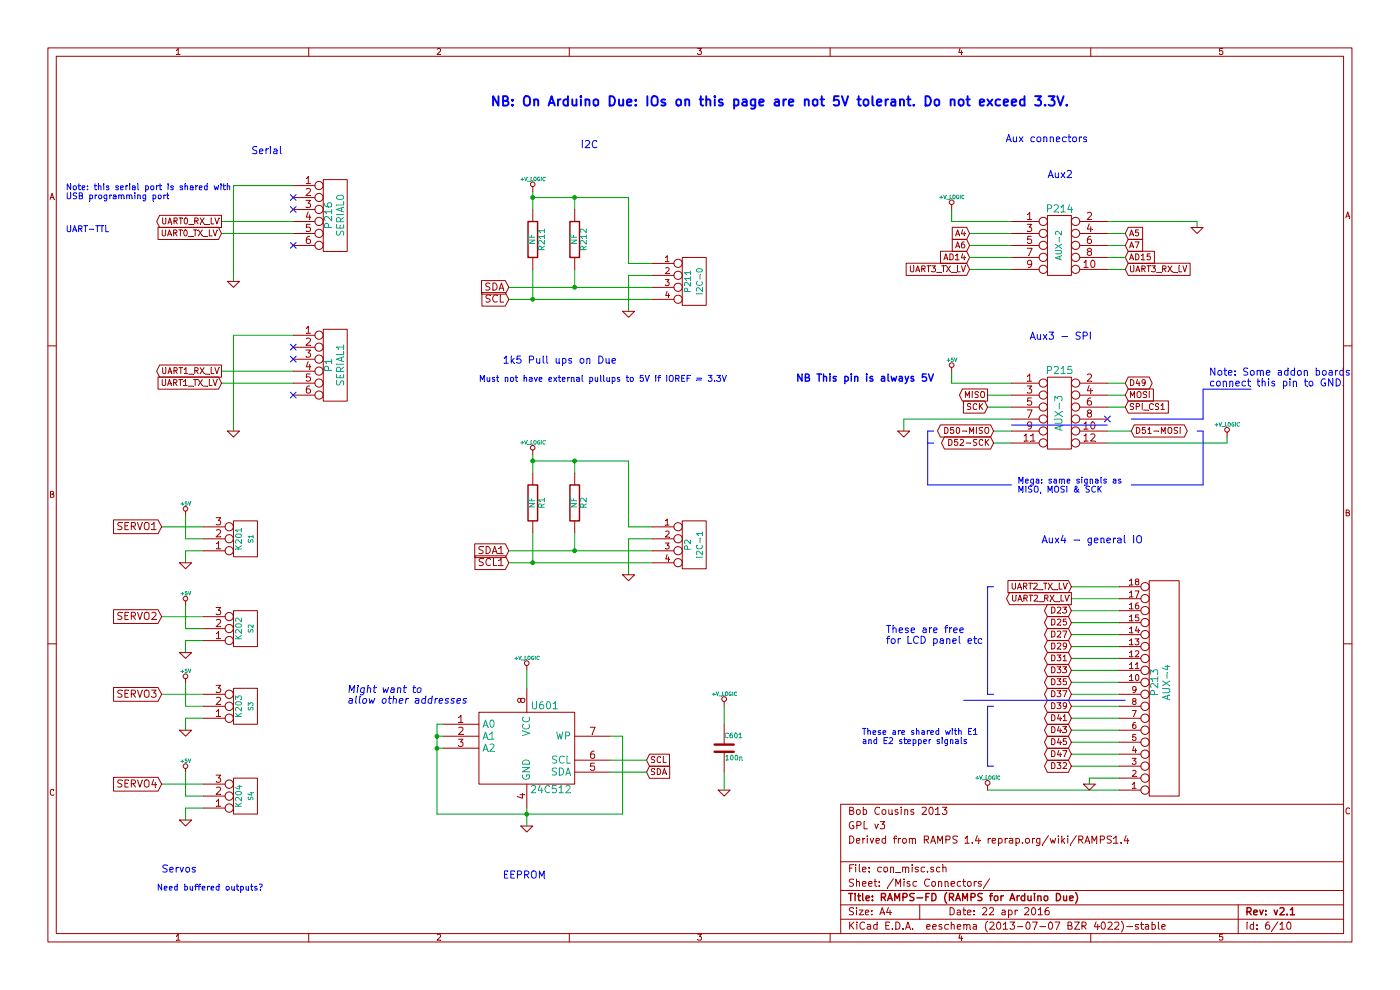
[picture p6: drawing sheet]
EESchema Schematic File Version 2
LIBS:power
LIBS:device
LIBS:transistors
LIBS:conn
LIBS:linear
LIBS:regul
LIBS:74xx
LIBS:cmos4000
LIBS:adc-dac
LIBS:memory
LIBS:xilinx
LIBS:special
LIBS:microcontrollers
LIBS:dsp
LIBS:microchip
LIBS:analog_switches
LIBS:motorola
LIBS:texas
LIBS:intel
LIBS:audio
LIBS:interface
LIBS:digital-audio
LIBS:philips
LIBS:display
LIBS:cypress
LIBS:siliconi
LIBS:opto
LIBS:atmel
LIBS:contrib
LIBS:valves
LIBS:RMC
LIBS:arduino_shieldsNCL
LIBS:opendous
LIBS:RAMPS-FD-cache
EELAYER 27 0
EELAYER END
$Descr A4 11693 8268
encoding utf-8
Sheet 6 10
Title "RAMPS-FD (RAMPS for Arduino Due)"
Date "22 apr 2016"
Rev "v2.1"
Comp ""
Comment1 "Derived from RAMPS 1.4 reprap.org/wiki/RAMPS1.4"
Comment2 "GPL v3"
Comment3 "Bob Cousins 2013"
Comment4 ""
$EndDescr
Text GLabel 9400 2150 2    50   Input ~ 0
AD15
Text GLabel 8100 2150 0    50   Input ~ 0
AD14
Wire Wire Line
	8300 3700 8450 3700
Wire Wire Line
	1950 2350 1950 1550
Wire Wire Line
	8950 6400 9350 6400
Wire Wire Line
	8950 6200 9350 6200
Wire Wire Line
	8950 6000 9350 6000
Wire Wire Line
	8950 5800 9350 5800
Wire Wire Line
	8950 5600 9350 5600
Wire Wire Line
	8950 5400 9350 5400
Wire Wire Line
	8950 5200 9350 5200
Wire Wire Line
	8950 5000 9350 5000
Wire Wire Line
	9100 6550 9100 6500
Wire Wire Line
	9100 6500 9350 6500
Wire Wire Line
	8250 3400 8450 3400
Wire Wire Line
	9400 3300 9250 3300
Wire Wire Line
	8300 3600 8450 3600
Wire Wire Line
	9400 2150 9250 2150
Wire Wire Line
	9400 1950 9250 1950
Wire Wire Line
	8450 2150 8100 2150
Wire Wire Line
	8100 1950 8450 1950
Wire Wire Line
	7550 3600 7550 3500
Wire Wire Line
	8450 3200 7950 3200
Wire Wire Line
	7950 3200 7950 3100
Wire Wire Line
	9250 1850 10000 1850
Wire Wire Line
	2450 1850 1850 1850
Wire Wire Line
	1550 4300 1550 4500
Wire Wire Line
	1550 4500 1700 4500
Connection ~ 4800 2400
Wire Wire Line
	4800 2250 4800 2400
Connection ~ 4450 2500
Wire Wire Line
	4450 2250 4450 2500
Wire Wire Line
	4250 2400 5450 2400
Connection ~ 4800 1650
Wire Wire Line
	4800 1750 4800 1650
Wire Wire Line
	4450 1650 5250 1650
Wire Wire Line
	5250 1650 5250 2200
Wire Wire Line
	5250 2200 5450 2200
Wire Wire Line
	4450 1600 4450 1750
Connection ~ 4450 1650
Wire Wire Line
	5450 2300 5250 2300
Wire Wire Line
	5250 2300 5250 2600
Wire Wire Line
	4250 2500 5450 2500
Wire Wire Line
	1350 4400 1700 4400
Wire Wire Line
	1700 4600 1550 4600
Wire Wire Line
	1550 4600 1550 4700
Wire Wire Line
	1550 5450 1550 5350
Wire Wire Line
	1550 5350 1700 5350
Wire Wire Line
	1350 5150 1700 5150
Wire Wire Line
	1700 5250 1550 5250
Wire Wire Line
	1550 5250 1550 5050
Wire Wire Line
	1550 5700 1550 5900
Wire Wire Line
	1550 5900 1700 5900
Wire Wire Line
	1350 5800 1700 5800
Wire Wire Line
	1700 6000 1550 6000
Wire Wire Line
	1550 6000 1550 6100
Wire Wire Line
	1550 6850 1550 6750
Wire Wire Line
	1550 6750 1700 6750
Wire Wire Line
	1350 6550 1700 6550
Wire Wire Line
	1700 6650 1550 6650
Wire Wire Line
	1550 6650 1550 6450
Wire Wire Line
	1950 1550 2450 1550
Wire Wire Line
	1850 1950 2450 1950
Wire Wire Line
	7950 1750 7950 1850
Wire Wire Line
	7950 1850 8450 1850
Wire Wire Line
	10000 1850 10000 1900
Wire Wire Line
	8100 2050 8450 2050
Wire Wire Line
	8100 2250 8450 2250
Wire Wire Line
	9250 2050 9400 2050
Wire Wire Line
	9250 2250 9400 2250
Wire Wire Line
	9250 3400 9400 3400
Wire Wire Line
	8450 3300 8250 3300
Wire Wire Line
	8950 4900 9350 4900
Wire Wire Line
	9350 5100 8950 5100
Wire Wire Line
	9350 5300 8950 5300
Wire Wire Line
	9350 5500 8950 5500
Wire Wire Line
	9350 5700 8950 5700
Wire Wire Line
	9350 5900 8950 5900
Wire Wire Line
	9350 6100 8950 6100
Wire Wire Line
	9350 6300 8950 6300
Wire Wire Line
	8250 6600 9350 6600
Wire Wire Line
	1850 3200 2450 3200
Wire Wire Line
	2450 2800 1950 2800
Wire Wire Line
	2450 3100 1850 3100
Wire Wire Line
	1950 2800 1950 3600
Wire Wire Line
	4250 4700 5450 4700
Wire Wire Line
	5250 4800 5250 4500
Wire Wire Line
	5250 4500 5450 4500
Connection ~ 4450 3850
Wire Wire Line
	4450 3800 4450 3950
Wire Wire Line
	5450 4400 5250 4400
Wire Wire Line
	5250 4400 5250 3850
Wire Wire Line
	5250 3850 4450 3850
Wire Wire Line
	4800 3950 4800 3850
Connection ~ 4800 3850
Wire Wire Line
	4250 4600 5450 4600
Wire Wire Line
	4450 4450 4450 4700
Connection ~ 4450 4700
Wire Wire Line
	4800 4450 4800 4600
Connection ~ 4800 4600
Text GLabel 8300 3600 0    50   BiDi ~ 0
D50-MISO
Text GLabel 8300 3700 0    50   BiDi ~ 0
D52-SCK
$Comp
L CONN_4 P2
U 1 1
P 5800 4550
F 0 "P2" V 5750 4550 50  0000 C CNN
F 1 "I2C-1" V 5850 4550 50  0000 C CNN
F 2 "" H 5800 4550 60  0001 C CNN
F 3 "" H 5800 4550 60  0001 C CNN
	1    5800 4550
	1    0    0    -1  
$EndComp
$Comp
L R R2
U 1 1
P 4800 4200
F 0 "R2" V 4880 4200 50  0000 C CNN
F 1 "NF" V 4800 4200 50  0000 C CNN
F 2 "" H 4800 4200 60  0001 C CNN
F 3 "" H 4800 4200 60  0001 C CNN
	1    4800 4200
	1    0    0    -1  
$EndComp
$Comp
L R R1
U 1 1
P 4450 4200
F 0 "R1" V 4530 4200 50  0000 C CNN
F 1 "NF" V 4450 4200 50  0000 C CNN
F 2 "" H 4450 4200 60  0001 C CNN
F 3 "" H 4450 4200 60  0001 C CNN
	1    4450 4200
	1    0    0    -1  
$EndComp
$Comp
L GND #PWR070
U 1 1
P 5250 4800
F 0 "#PWR070" H 5250 4800 30  0001 C CNN
F 1 "GND" H 5250 4730 30  0001 C CNN
F 2 "" H 5250 4800 60  0001 C CNN
F 3 "" H 5250 4800 60  0001 C CNN
	1    5250 4800
	1    0    0    -1  
$EndComp
Text GLabel 4250 4600 0    60   Input ~ 0
SDA1
Text GLabel 4250 4700 0    60   Input ~ 0
SCL1
$Comp
L +V_LOGIC #PWR071
U 1 1
P 4450 3800
F 0 "#PWR071" H 4450 3770 30  0001 C CNN
F 1 "+V_LOGIC" H 4450 3900 30  0000 C CNN
F 2 "" H 4450 3800 60  0001 C CNN
F 3 "" H 4450 3800 60  0001 C CNN
	1    4450 3800
	1    0    0    -1  
$EndComp
Text GLabel 1850 3100 0    50   Output ~ 0
UART1_RX_LV
Text GLabel 1850 3200 0    50   Input ~ 0
UART1_TX_LV
$Comp
L GND #PWR072
U 1 1
P 1950 3600
F 0 "#PWR072" H 1950 3600 30  0001 C CNN
F 1 "GND" H 1950 3530 30  0001 C CNN
F 2 "" H 1950 3600 60  0001 C CNN
F 3 "" H 1950 3600 60  0001 C CNN
	1    1950 3600
	1    0    0    -1  
$EndComp
$Comp
L CONN_6 P1
U 1 1
P 2800 3050
F 0 "P1" V 2750 3050 60  0000 C CNN
F 1 "SERIAL1" V 2850 3050 60  0000 C CNN
F 2 "" H 2800 3050 60  0001 C CNN
F 3 "" H 2800 3050 60  0001 C CNN
	1    2800 3050
	1    0    0    -1  
$EndComp
NoConn ~ 2450 2900
NoConn ~ 2450 3000
NoConn ~ 2450 3300
Text Notes 2100 1300 0    60   ~ 0
Serial
NoConn ~ 2450 2050
NoConn ~ 2450 1750
NoConn ~ 2450 1650
$Comp
L CONN_6 P216
U 1 1
P 2800 1800
F 0 "P216" V 2750 1800 60  0000 C CNN
F 1 "SERIAL0" V 2850 1800 60  0000 C CNN
F 2 "" H 2800 1800 60  0001 C CNN
F 3 "" H 2800 1800 60  0001 C CNN
	1    2800 1800
	1    0    0    -1  
$EndComp
Text Notes 550  1950 0    50   ~ 0
UART-TTL
Text GLabel 8100 2050 0    50   Input ~ 0
A6
Text GLabel 9400 2050 2    50   Input ~ 0
A7
Text GLabel 9400 1950 2    50   Input ~ 0
A5
Text GLabel 8100 1950 0    50   Input ~ 0
A4
Text GLabel 9450 3600 2    50   BiDi ~ 0
D51-MOSI
$Comp
L +V_LOGIC #PWR073
U 1 1
P 7950 1750
F 0 "#PWR073" H 7950 1720 30  0001 C CNN
F 1 "+V_LOGIC" H 7950 1850 30  0000 C CNN
F 2 "" H 7950 1750 60  0001 C CNN
F 3 "" H 7950 1750 60  0001 C CNN
	1    7950 1750
	1    0    0    -1  
$EndComp
$Comp
L +V_LOGIC #PWR074
U 1 1
P 8250 6600
F 0 "#PWR074" H 8250 6570 30  0001 C CNN
F 1 "+V_LOGIC" H 8250 6700 30  0000 C CNN
F 2 "" H 8250 6600 60  0001 C CNN
F 3 "" H 8250 6600 60  0001 C CNN
	1    8250 6600
	1    0    0    -1  
$EndComp
$Comp
L +V_LOGIC #PWR075
U 1 1
P 4450 1600
F 0 "#PWR075" H 4450 1570 30  0001 C CNN
F 1 "+V_LOGIC" H 4450 1700 30  0000 C CNN
F 2 "" H 4450 1600 60  0001 C CNN
F 3 "" H 4450 1600 60  0001 C CNN
	1    4450 1600
	1    0    0    -1  
$EndComp
$Comp
L GND #PWR076
U 1 1
P 9100 6550
F 0 "#PWR076" H 9100 6550 30  0001 C CNN
F 1 "GND" H 9100 6480 30  0001 C CNN
F 2 "" H 9100 6550 60  0001 C CNN
F 3 "" H 9100 6550 60  0001 C CNN
	1    9100 6550
	1    0    0    -1  
$EndComp
Text GLabel 8950 6300 0    50   BiDi ~ 0
D47
Text GLabel 8950 6200 0    50   BiDi ~ 0
D45
Text GLabel 8950 6100 0    50   BiDi ~ 0
D43
Text GLabel 8950 6000 0    50   BiDi ~ 0
D41
Text GLabel 8950 5900 0    50   BiDi ~ 0
D39
Text GLabel 8950 5800 0    50   BiDi ~ 0
D37
Text GLabel 8950 5700 0    50   BiDi ~ 0
D35
Text GLabel 8950 5600 0    50   BiDi ~ 0
D33
Text GLabel 8950 5500 0    50   BiDi ~ 0
D31
Text GLabel 8950 5400 0    50   BiDi ~ 0
D29
Text GLabel 8950 5300 0    50   BiDi ~ 0
D27
Text GLabel 8950 5200 0    50   BiDi ~ 0
D25
Text GLabel 8950 5100 0    50   BiDi ~ 0
D23
$Comp
L CONN_18 P213
U 1 1
P 9700 5700
F 0 "P213" V 9650 5700 60  0000 C CNN
F 1 "AUX-4" V 9750 5700 60  0000 C CNN
F 2 "" H 9700 5700 60  0001 C CNN
F 3 "" H 9700 5700 60  0001 C CNN
	1    9700 5700
	1    0    0    1   
$EndComp
Text GLabel 9400 3200 2    50   BiDi ~ 0
D49
Text GLabel 9400 3300 2    50   Input ~ 0
MOSI
Text GLabel 8250 3400 0    50   Input ~ 0
SCK
Text GLabel 8250 3300 0    50   Output ~ 0
MISO
Text Notes 2200 7450 2    50   ~ 0
Need buffered outputs?
Text Notes 4000 3200 0    50   ~ 0
Must not have external pullups to 5V if IOREF = 3.3V
$Comp
L GND #PWR077
U 1 1
P 7550 3600
F 0 "#PWR077" H 7550 3600 30  0001 C CNN
F 1 "GND" H 7550 3530 30  0001 C CNN
F 2 "" H 7550 3600 60  0001 C CNN
F 3 "" H 7550 3600 60  0001 C CNN
	1    7550 3600
	1    0    0    -1  
$EndComp
$Comp
L GND #PWR078
U 1 1
P 10000 1900
F 0 "#PWR078" H 10000 1900 30  0001 C CNN
F 1 "GND" H 10000 1830 30  0001 C CNN
F 2 "" H 10000 1900 60  0001 C CNN
F 3 "" H 10000 1900 60  0001 C CNN
	1    10000 1900
	1    0    0    -1  
$EndComp
$Comp
L GND #PWR079
U 1 1
P 1950 2350
F 0 "#PWR079" H 1950 2350 30  0001 C CNN
F 1 "GND" H 1950 2280 30  0001 C CNN
F 2 "" H 1950 2350 60  0001 C CNN
F 3 "" H 1950 2350 60  0001 C CNN
	1    1950 2350
	1    0    0    -1  
$EndComp
Text GLabel 1850 1950 0    50   Input ~ 0
UART0_TX_LV
Text GLabel 1850 1850 0    50   Output ~ 0
UART0_RX_LV
Text Notes 4200 3050 0    60   ~ 0
1k5 Pull ups on Due
Text Notes 8700 4550 0    60   ~ 0
Aux4 - general IO
Text Notes 8600 2850 0    60   ~ 0
Aux3 - SPI
Text Notes 8750 1500 0    60   ~ 0
Aux2
Text Notes 8400 1200 0    60   ~ 0
Aux connectors
Text Notes 1350 7300 0    60   ~ 0
Servos
$Comp
L CONN_5X2 P214
U 1 1
P 8850 2050
F 0 "P214" H 8850 2350 60  0000 C CNN
F 1 "AUX-2" V 8850 2050 50  0000 C CNN
F 2 "" H 8850 2050 60  0001 C CNN
F 3 "" H 8850 2050 60  0001 C CNN
	1    8850 2050
	1    0    0    -1  
$EndComp
$Comp
L CONN_3 K204
U 1 1
P 2050 6650
F 0 "K204" V 2000 6650 50  0000 C CNN
F 1 "S4" V 2100 6650 40  0000 C CNN
F 2 "" H 2050 6650 60  0001 C CNN
F 3 "" H 2050 6650 60  0001 C CNN
	1    2050 6650
	1    0    0    1   
$EndComp
$Comp
L GND #PWR080
U 1 1
P 1550 6850
F 0 "#PWR080" H 1550 6850 30  0001 C CNN
F 1 "GND" H 1550 6780 30  0001 C CNN
F 2 "" H 1550 6850 60  0001 C CNN
F 3 "" H 1550 6850 60  0001 C CNN
	1    1550 6850
	1    0    0    -1  
$EndComp
$Comp
L +5V #PWR081
U 1 1
P 1550 6450
F 0 "#PWR081" H 1550 6540 20  0001 C CNN
F 1 "+5V" H 1550 6540 30  0000 C CNN
F 2 "" H 1550 6450 60  0001 C CNN
F 3 "" H 1550 6450 60  0001 C CNN
	1    1550 6450
	1    0    0    -1  
$EndComp
Text GLabel 1350 6550 0    60   Input ~ 0
SERVO4
Text GLabel 1350 5800 0    60   Input ~ 0
SERVO3
$Comp
L +5V #PWR082
U 1 1
P 1550 5700
F 0 "#PWR082" H 1550 5790 20  0001 C CNN
F 1 "+5V" H 1550 5790 30  0000 C CNN
F 2 "" H 1550 5700 60  0001 C CNN
F 3 "" H 1550 5700 60  0001 C CNN
	1    1550 5700
	1    0    0    -1  
$EndComp
$Comp
L GND #PWR083
U 1 1
P 1550 6100
F 0 "#PWR083" H 1550 6100 30  0001 C CNN
F 1 "GND" H 1550 6030 30  0001 C CNN
F 2 "" H 1550 6100 60  0001 C CNN
F 3 "" H 1550 6100 60  0001 C CNN
	1    1550 6100
	1    0    0    -1  
$EndComp
$Comp
L CONN_3 K203
U 1 1
P 2050 5900
F 0 "K203" V 2000 5900 50  0000 C CNN
F 1 "S3" V 2100 5900 40  0000 C CNN
F 2 "" H 2050 5900 60  0001 C CNN
F 3 "" H 2050 5900 60  0001 C CNN
	1    2050 5900
	1    0    0    1   
$EndComp
$Comp
L CONN_3 K202
U 1 1
P 2050 5250
F 0 "K202" V 2000 5250 50  0000 C CNN
F 1 "S2" V 2100 5250 40  0000 C CNN
F 2 "" H 2050 5250 60  0001 C CNN
F 3 "" H 2050 5250 60  0001 C CNN
	1    2050 5250
	1    0    0    1   
$EndComp
$Comp
L GND #PWR084
U 1 1
P 1550 5450
F 0 "#PWR084" H 1550 5450 30  0001 C CNN
F 1 "GND" H 1550 5380 30  0001 C CNN
F 2 "" H 1550 5450 60  0001 C CNN
F 3 "" H 1550 5450 60  0001 C CNN
	1    1550 5450
	1    0    0    -1  
$EndComp
$Comp
L +5V #PWR085
U 1 1
P 1550 5050
F 0 "#PWR085" H 1550 5140 20  0001 C CNN
F 1 "+5V" H 1550 5140 30  0000 C CNN
F 2 "" H 1550 5050 60  0001 C CNN
F 3 "" H 1550 5050 60  0001 C CNN
	1    1550 5050
	1    0    0    -1  
$EndComp
Text GLabel 1350 5150 0    60   Input ~ 0
SERVO2
Text GLabel 1350 4400 0    60   Input ~ 0
SERVO1
$Comp
L +5V #PWR086
U 1 1
P 1550 4300
F 0 "#PWR086" H 1550 4390 20  0001 C CNN
F 1 "+5V" H 1550 4390 30  0000 C CNN
F 2 "" H 1550 4300 60  0001 C CNN
F 3 "" H 1550 4300 60  0001 C CNN
	1    1550 4300
	1    0    0    -1  
$EndComp
$Comp
L GND #PWR087
U 1 1
P 1550 4700
F 0 "#PWR087" H 1550 4700 30  0001 C CNN
F 1 "GND" H 1550 4630 30  0001 C CNN
F 2 "" H 1550 4700 60  0001 C CNN
F 3 "" H 1550 4700 60  0001 C CNN
	1    1550 4700
	1    0    0    -1  
$EndComp
$Comp
L CONN_3 K201
U 1 1
P 2050 4500
F 0 "K201" V 2000 4500 50  0000 C CNN
F 1 "S1" V 2100 4500 40  0000 C CNN
F 2 "" H 2050 4500 60  0001 C CNN
F 3 "" H 2050 4500 60  0001 C CNN
	1    2050 4500
	1    0    0    1   
$EndComp
Text Notes 4850 1250 0    60   ~ 0
I2C
Text GLabel 4250 2500 0    60   Input ~ 0
SCL
Text GLabel 4250 2400 0    60   Input ~ 0
SDA
$Comp
L GND #PWR088
U 1 1
P 5250 2600
F 0 "#PWR088" H 5250 2600 30  0001 C CNN
F 1 "GND" H 5250 2530 30  0001 C CNN
F 2 "" H 5250 2600 60  0001 C CNN
F 3 "" H 5250 2600 60  0001 C CNN
	1    5250 2600
	1    0    0    -1  
$EndComp
$Comp
L R R211
U 1 1
P 4450 2000
F 0 "R211" V 4530 2000 50  0000 C CNN
F 1 "NF" V 4450 2000 50  0000 C CNN
F 2 "" H 4450 2000 60  0001 C CNN
F 3 "" H 4450 2000 60  0001 C CNN
	1    4450 2000
	1    0    0    -1  
$EndComp
$Comp
L R R212
U 1 1
P 4800 2000
F 0 "R212" V 4880 2000 50  0000 C CNN
F 1 "NF" V 4800 2000 50  0000 C CNN
F 2 "" H 4800 2000 60  0001 C CNN
F 3 "" H 4800 2000 60  0001 C CNN
	1    4800 2000
	1    0    0    -1  
$EndComp
$Comp
L CONN_4 P211
U 1 1
P 5800 2350
F 0 "P211" V 5750 2350 50  0000 C CNN
F 1 "I2C-0" V 5850 2350 50  0000 C CNN
F 2 "" H 5800 2350 60  0001 C CNN
F 3 "" H 5800 2350 60  0001 C CNN
	1    5800 2350
	1    0    0    -1  
$EndComp
Text Notes 4100 900  0    79   ~ 16
NB: On Arduino Due: IOs on this page are not 5V tolerant. Do not exceed 3.3V.
Text Notes 550  1600 0    50   ~ 0
Note: this serial port is shared with\nUSB programming port
Text GLabel 9400 3400 2    50   Input ~ 0
SPI_CS1
Wire Wire Line
	9450 3600 9250 3600
Wire Wire Line
	7550 3500 8450 3500
Wire Notes Line
	8250 5900 8250 6400
Text GLabel 8950 5000 0    50   Output ~ 0
UART2_RX_LV
Text GLabel 8950 4900 0    50   Input ~ 0
UART2_TX_LV
Text GLabel 8100 2250 0    50   Input ~ 0
UART3_TX_LV
Text GLabel 9400 2250 2    50   Input ~ 0
UART3_RX_LV
Text Notes 7200 6150 0    50   ~ 0
These are shared with E1 \nand E2 stepper signals
Text Notes 8500 4050 0    50   ~ 0
Mega: same signals as \nMISO, MOSI & SCK
Wire Wire Line
	9400 3200 9250 3200
Text GLabel 8950 6400 0    50   BiDi ~ 0
D32
Wire Notes Line
	9400 5850 8050 5850
$Comp
L +5V #PWR089
U 1 1
P 7950 3100
F 0 "#PWR089" H 7950 3190 20  0001 C CNN
F 1 "+5V" H 7950 3190 30  0000 C CNN
F 2 "" H 7950 3100 60  0000 C CNN
F 3 "" H 7950 3100 60  0000 C CNN
	1    7950 3100
	1    0    0    -1  
$EndComp
Text Notes 6650 3200 0    60   ~ 12
NB This pin is always 5V
Wire Notes Line
	8300 4900 8250 4900
Wire Notes Line
	8250 4900 8250 5800
Wire Notes Line
	8250 5800 8300 5800
Text Notes 7400 5300 0    60   ~ 0
These are free \nfor LCD panel etc
Wire Notes Line
	8300 5900 8250 5900
Wire Notes Line
	8250 6400 8300 6400
NoConn ~ 9250 3500
$Comp
L CONN_6X2 P215
U 1 1
P 8850 3450
F 0 "P215" H 8850 3800 60  0000 C CNN
F 1 "AUX-3" V 8850 3450 60  0000 C CNN
F 2 "" H 8850 3450 60  0000 C CNN
F 3 "" H 8850 3450 60  0000 C CNN
	1    8850 3450
	1    0    0    -1  
$EndComp
$Comp
L +V_LOGIC #PWR090
U 1 1
P 10250 3650
F 0 "#PWR090" H 10250 3620 30  0001 C CNN
F 1 "+V_LOGIC" H 10250 3750 30  0000 C CNN
F 2 "" H 10250 3650 60  0001 C CNN
F 3 "" H 10250 3650 60  0001 C CNN
	1    10250 3650
	1    0    0    -1  
$EndComp
Wire Wire Line
	9250 3700 10250 3700
Wire Wire Line
	10250 3700 10250 3650
Wire Notes Line
	7800 3600 7750 3600
Wire Notes Line
	7750 3600 7750 4050
Wire Notes Line
	7800 3700 7750 3700
Wire Notes Line
	7750 4050 8450 4050
Wire Notes Line
	10000 3600 10050 3600
Wire Notes Line
	10050 3600 10050 4050
Wire Notes Line
	10050 4050 9450 4050
Wire Notes Line
	9450 3500 10050 3500
Wire Notes Line
	10050 3500 10050 3250
Wire Notes Line
	10050 3250 10450 3250
Text Notes 10100 3150 0    60   ~ 0
Note: Some addon boards \nconnect this pin to GND.
$Comp
L 24C512 U601
U 1 1
P 4400 6250
F 0 "U601" H 4550 6600 60  0000 C CNN
F 1 "24C512" H 4600 5900 60  0000 C CNN
F 2 "" H 4400 6250 60  0000 C CNN
F 3 "" H 4400 6250 60  0000 C CNN
	1    4400 6250
	1    0    0    -1  
$EndComp
$Comp
L GND #PWR091
U 1 1
P 4400 6900
F 0 "#PWR091" H 4400 6900 30  0001 C CNN
F 1 "GND" H 4400 6830 30  0001 C CNN
F 2 "" H 4400 6900 60  0001 C CNN
F 3 "" H 4400 6900 60  0001 C CNN
	1    4400 6900
	1    0    0    -1  
$EndComp
Wire Wire Line
	4400 6750 4400 6900
Wire Wire Line
	3650 6250 3700 6250
Wire Wire Line
	3650 6050 3650 6800
Wire Wire Line
	3650 6800 5200 6800
Connection ~ 4400 6800
Wire Wire Line
	3650 6150 3700 6150
Connection ~ 3650 6250
Wire Wire Line
	3700 6050 3650 6050
Connection ~ 3650 6150
$Comp
L +V_LOGIC #PWR092
U 1 1
P 4400 5600
F 0 "#PWR092" H 4400 5570 30  0001 C CNN
F 1 "+V_LOGIC" H 4400 5700 30  0000 C CNN
F 2 "" H 4400 5600 60  0001 C CNN
F 3 "" H 4400 5600 60  0001 C CNN
	1    4400 5600
	1    0    0    -1  
$EndComp
Wire Wire Line
	4400 5750 4400 5600
Wire Wire Line
	5100 6150 5200 6150
Wire Wire Line
	5200 6150 5200 6800
Text GLabel 5400 6350 2    50   Input ~ 0
SCL
Text GLabel 5400 6450 2    50   Input ~ 0
SDA
Wire Wire Line
	5100 6450 5400 6450
Wire Wire Line
	5100 6350 5400 6350
Text Notes 4200 7350 0    60   ~ 0
EEPROM
$Comp
L C C601
U 1 1
P 6050 6250
F 0 "C601" H 6050 6350 40  0000 L CNN
F 1 "100n" H 6056 6165 40  0000 L CNN
F 2 "~" H 6088 6100 30  0000 C CNN
F 3 "~" H 6050 6250 60  0000 C CNN
	1    6050 6250
	1    0    0    -1  
$EndComp
$Comp
L GND #PWR093
U 1 1
P 6050 6600
F 0 "#PWR093" H 6050 6600 30  0001 C CNN
F 1 "GND" H 6050 6530 30  0001 C CNN
F 2 "" H 6050 6600 60  0001 C CNN
F 3 "" H 6050 6600 60  0001 C CNN
	1    6050 6600
	1    0    0    -1  
$EndComp
Wire Wire Line
	6050 6450 6050 6600
$Comp
L +V_LOGIC #PWR094
U 1 1
P 6050 5900
F 0 "#PWR094" H 6050 5870 30  0001 C CNN
F 1 "+V_LOGIC" H 6050 6000 30  0000 C CNN
F 2 "" H 6050 5900 60  0001 C CNN
F 3 "" H 6050 5900 60  0001 C CNN
	1    6050 5900
	1    0    0    -1  
$EndComp
Wire Wire Line
	6050 6050 6050 5900
Text Notes 2900 5800 0    60   Italic 0
Might want to \nallow other addresses
Wire Notes Line
	9250 3550 8450 3550
$EndSCHEMATC
